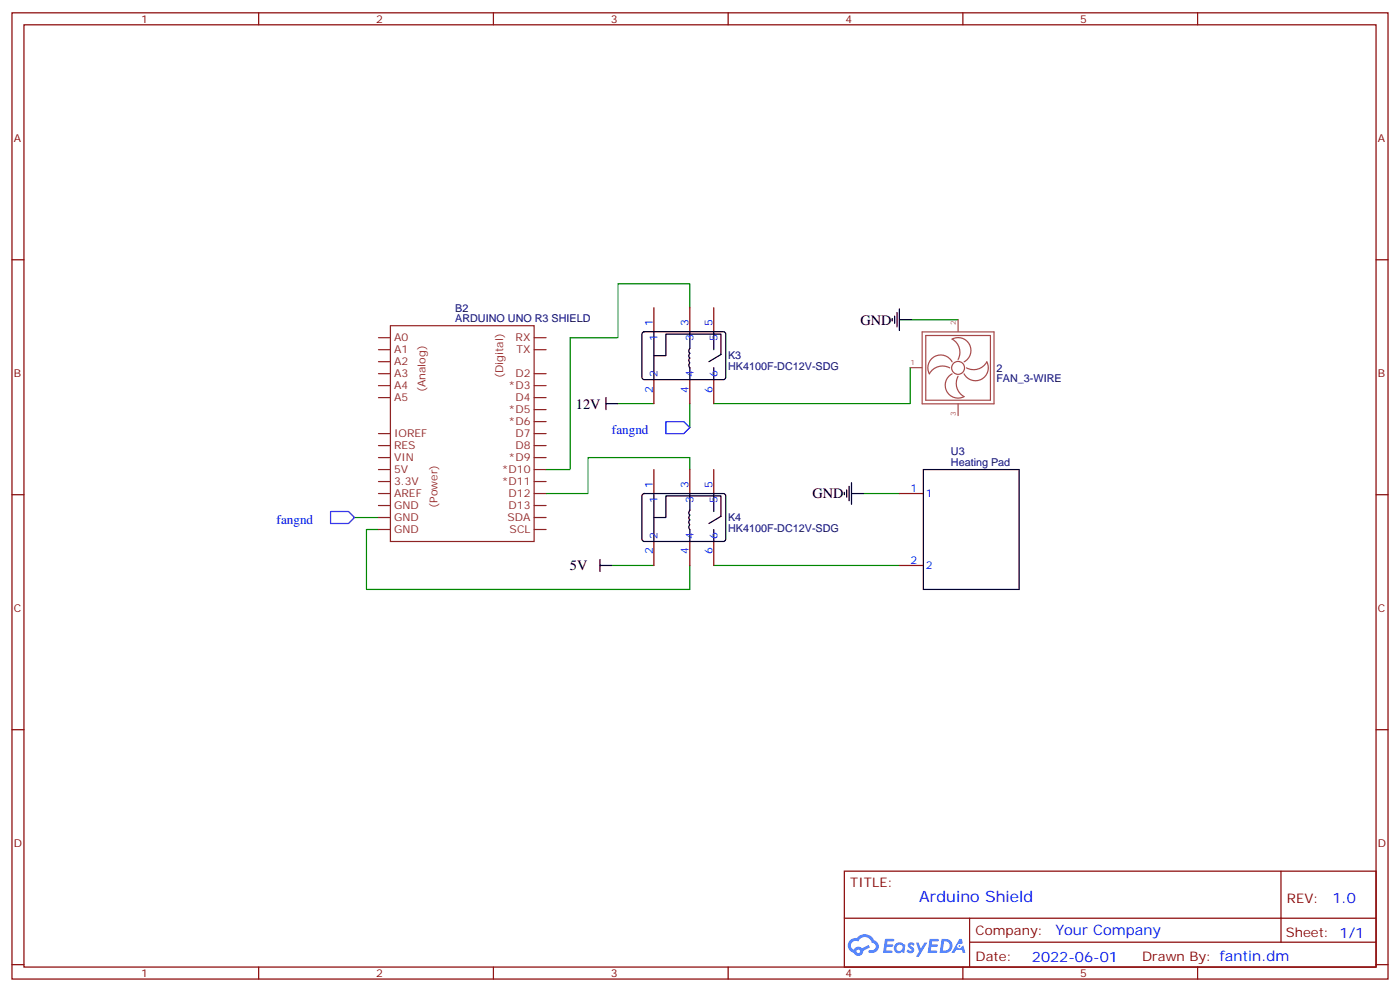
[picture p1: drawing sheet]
<svg xmlns="http://www.w3.org/2000/svg" width="412mm" height="292mm" viewBox="0 0 412 292" stroke-linecap="round" stroke-linejoin="round" font-family="sans-serif">
<g fill="none" stroke="#870000" stroke-width=".35">
<path d="M3.5 3.8h405.4v284.3h-405.4zM7.1 7.3h398.2v277.3h-398.2zM76.2 3.8v3.5M145.3 3.8v3.5M214.5 3.8v3.5M283.6 3.8v3.5M352.8 3.8v3.5M3.5 76.4h3.6M405.3 76.4h3.6M3.5 145.6h3.6M405.3 145.6h3.6M3.5 214.7h3.6"/>
<path d="M405.3 214.7h3.6M248.7 256.4h156.6v28.2h-156.6zM377.3 256.4v20.9M248.7 270.2h156.5M285.6 277.3h119.6M285.6 270.2v14.1M3.5 283.9h3.6M76.2 284.6v3.5M145.3 284.6v3.5M214.5 284.6v3.5M283.6 284.6v3.5M352.8 284.6v3.5"/>
<path d="M405.3 283.9h3.6"/>
</g>
<g fill="#5487ff">
<path d="M267.7 277.5a1.22 1.22 0 0 1 1.7 .3l-.4 .6a.47 .47 0 0 0-.3-.4 .47 .47 0 0 0-.5 .2l.1 .2a1.14 1.14 0 0 1 .8 1.7 1.14 1.14 0 0 1-1.9 0l-.2-.2 .5-.5 .7 .4a.29 .29 0 0 0 .3-.2 .29 .29 0 0 0-.2-.4 1.04 1.04 0 0 1-.6-1.7z"/>
<path d="M260.7 276.3h2.4l.3 .2-.2 .5h-1.8l-.1 .9h1.5l.3 .4-.3 .3h-1.6l-.2 1.1 1.7 .1 .2 .3-.2 .3h-2.6z"/>
<path d="M273.8 276.3h2.4l.3 .2-.1 .5h-1.8l-.2 .9h1.6l.3 .4-.4 .3h-1.6l-.1 1.1 1.7 .1 .2 .3-.2 .3h-2.6z"/>
<path d="M282.6 276.3h.7l.3 1.2-.6 .4a.69 .69 0 0 0-1 .2 .69 .69 0 0 0 .4 1 .69 .69 0 0 0 .9-.6l.5-.3 .6 2.2h-.8l-.2-.8h-1.8l-.5 .8h-.8z"/>
<path d="M269.8 277.4h.8l.6 1.8 1.1-1.8h.9l-2.6 4.2h-.8l.9-1.6z"/>
<path d="M277.4 276.3l-.6 4.1h1.3a2.11 2.11 0 0 0 2.5-2.1 2.11 2.11 0 0 0-2.5-2zM278.1 277a1.39 1.39 0 0 1 1.7 1.4 1.39 1.39 0 0 1-1.8 1.3h-.3z"/>
<path d="M263.7 277.9a1.54 1.54 0 0 0-.1 2.2 1.54 1.54 0 0 0 2.2 .1l.6 .2 .3-2.3-.2-.2h-.4a1.49 1.49 0 0 0-2.4 0zM264 278.9a.94 .94 0 0 1 1.8 0 .94 .94 0 0 1-1.8 0z"/>
<path d="M250.4 276.7a2.18 2.18 0 0 0 1.1 3.7 1.44 1.44 0 0 0 1.6 .9 1.44 1.44 0 0 0 1.2-1.5l2-1-.5-.7-1.9 .9a1.47 1.47 0 0 0-2.4 .5 1.39 1.39 0 0 1-.7-2 1.39 1.39 0 0 1 2-.4 2.12 2.12 0 0 1 2.2-1.3 2.12 2.12 0 0 1 1.9 1.7 1.14 1.14 0 0 1 1.1 1.4 1.14 1.14 0 0 1-1.7 .7 .43 .43 0 0 0-.5 .4 .43 .43 0 0 0 .4 .5 1.98 1.98 0 0 0 2.5-1.3 1.98 1.98 0 0 0-1.2-2.5 3.1 3.1 0 0 0-5.3-.7l-.9 .1zM252.3 280a.55 .55 0 0 1 1.1 0 .55 .55 0 0 1-1.1 0z"/>
<circle cx="282.6" cy="278.4" r=".26"/>
</g>
<path d="M203.2 90.6v-7.1h-21.2v15.9h-14.1v38.8h-7M268.5 94.1h13.7M182 118.8h10.6M203.2 118.8v7M268.1 108.2v10.6h-57.8M203.2 138.2v-3.5h-30v10.5h-12.3M104.4 152.3h7.1M111.5 155.8h-3.6v17.7h95.3v-7.1M254.4 145.2h10.5M180.3 166.4h12.3M210.3 166.4h54.6" fill="none" stroke="#008700" stroke-width=".35"/>
<g fill="none" stroke="#000" stroke-width=".35">
<path d="M189.3 97.8l.5-.2 23.6 .1 .4 .6-.1 13-.6 .4h-23.6l-.4-.7v-12.7zM192.6 97.6v14.1M203.2 97.6l-.1 5a1.12 1.12 0 0 0 0 1.4 .94 .94 0 0 0 .1 1.4 .96 .96 0 0 0 0 1.4l-.1 .1a.94 .94 0 0 0 .1 1.3v3.5M210.3 97.6v5.3M262.8 93.7v.7M263.5 93v2.1M264.2 92v4.2M264.9 94.1h3.6M264.9 90.9v6.4M178.5 118.8h3.5M178.5 117v3.5M192.6 104.7h3.5v-6.4h16.3v6l-3.6 2.1"/>
<path d="M210.3 108.2v3.5M272 138.2h28.2v35.3h-28.2zM189.3 145.4l.5-.2 23.6 .1 .4 .6-.1 13-.6 .4h-23.6l-.4-.7v-12.7zM192.6 152.3h3.5v-6.4h16.3v6l-3.6 2.2M192.6 145.2v14.1M203.2 145.2l-.1 5.1a1.12 1.12 0 0 0 0 1.4 .94 .94 0 0 0 .1 1.3 .96 .96 0 0 0 0 1.4l-.1 .1a.94 .94 0 0 0 .1 1.3v3.5M210.3 145.2v5.3M210.3 155.8v3.5M248.7 144.9v.7M249.4 144.2v2.1M250.1 143.1v4.3M250.8 145.2h3.6"/>
<path d="M250.8 142.1v6.3M176.7 166.4h3.6M176.7 164.6v3.6"/>
</g>
<g fill="none" stroke="#a64a4a" stroke-width=".35">
<path d="M271.6 97.7h21.2v21.1h-21.2zM272.7 98.7h19v19.1h-19zM282.2 94.1v3.5M268.1 108.2h3.5M280.5 110a3.8 3.8 0 0 0-1.6 5.1 3.8 3.8 0 0 0 5.1 1.6 4.4 4.4 0 0 1-1.8-6M280.5 106.5a3.8 3.8 0 0 0-5.2-1.6 3.8 3.8 0 0 0-1.5 5.1 4.4 4.4 0 0 1 6-1.7M282.2 105.8a4.4 4.4 0 0 0-1.7-6 3.8 3.8 0 0 1 5.1 1.6 3.8 3.8 0 0 1-1.6 5.1M282.2 118.8v3.5M284.7 108.3a4.4 4.4 0 0 0 6-1.8 3.8 3.8 0 0 1-1.6 5.1 3.8 3.8 0 0 1-5.1-1.6"/>
<circle cx="282.2" cy="108.3" r="1.9"/>
</g>
<path d="M196.1 124.1h5.3l1.8 1.7-1.8 1.8h-5.3zM97.4 150.5h5.3l1.7 1.8-1.7 1.8h-5.3z" fill="none" stroke="#00f" stroke-width=".35"/>
<g fill="none" stroke="#870000" stroke-width=".35">
<path d="M192.6 90.6v7M203.2 90.6v7M210.3 90.6v7M192.6 111.7v7.1M203.2 111.7v7.1M210.3 111.7v7.1M192.6 138.2v7M203.2 138.2v7M210.3 138.2v7M192.6 159.3v7.1M203.2 159.3v7.1M210.3 159.3v7.1"/>
<path d="M264.9 145.2h7.1M264.9 166.4h7.1"/>
</g>
<g fill="none" stroke="#8c2424" stroke-width=".35">
<path d="M111.5 99.4h3.5M115 95.8h42.3v63.5h-42.3zM157.3 99.4h3.6M111.5 102.9h3.5M111.5 110h3.5M111.5 113.5h3.5M111.5 117h3.5M111.5 106.4h3.5M157.3 102.9h3.6M157.3 110h3.6M157.3 113.5h3.6M157.3 117h3.6"/>
<path d="M111.5 127.6h3.5M111.5 131.1h3.5M111.5 134.7h3.5M111.5 138.2h3.5M157.3 120.5h3.6M157.3 124.1h3.6M157.3 127.6h3.6M157.3 131.1h3.6M157.3 134.7h3.6M157.3 138.2h3.6M111.5 141.7h3.5M111.5 145.2h3.5"/>
<path d="M111.5 148.8h3.5M111.5 152.3h3.5M111.5 155.8h3.5M157.3 141.7h3.6M157.3 145.2h3.6M157.3 148.8h3.6M157.3 152.3h3.6M157.3 155.8h3.6"/>
</g>
<text font-size="4.6" fill="#00f" x="270.8" y="265.4">Arduino Shield</text>
<g font-size="4.2">
<text x="253.5" y="95.5">GND</text>
<text x="169.6" y="120.2">12V</text>
<text x="239.4" y="146.7">GND</text>
<text x="167.9" y="167.8">5V</text>
</g>
<g font-size="4.2" fill="#00f">
<text x="392.5" y="265.6">1.0</text>
<text x="310.9" y="275.2">Your Company</text>
<text x="304" y="283">2022-06-01</text>
</g>
<g font-size="3.9" fill="#00f">
<text x="180.3" y="127.7">fangnd</text>
<text x="81.5" y="154.2">fangnd</text>
</g>
<g font-size="3.9" fill="#800">
<text x="250.5" y="260.9">TITLE:</text>
<text x="379.1" y="265.6">REV:</text>
<text x="287.4" y="275.1">Company:</text>
<text x="378.7" y="275.8">Sheet: 1/1</text>
<text x="287.4" y="282.8">Date:</text>
<text x="336.4" y="282.9">Drawn By: fantin.dm</text>
</g>
<g font-size="3.2" fill="#800">
<text x="41.6" y="6.8">1</text>
<text x="110.8" y="6.8">2</text>
<text x="179.9" y="6.8">3</text>
<text x="249.1" y="6.8">4</text>
<text x="318.2" y="6.8">5</text>
<text x="4.1" y="41.9">A</text>
<text x="405.9" y="41.9">A</text>
<text x="4.1" y="111">B</text>
<text x="405.9" y="111">B</text>
<text x="4.1" y="180.2">C</text>
<text x="405.9" y="180.2">C</text>
<text x="4.1" y="249.3">D</text>
<text x="405.9" y="249.3">D</text>
<text x="41.6" y="287.6">1</text>
<text x="110.8" y="287.6">2</text>
<text x="179.9" y="287.6">3</text>
<text x="249.1" y="287.6">4</text>
<text x="318.2" y="287.6">5</text>
</g>
<g font-size="3.2" fill="#000080">
<text x="134.1" y="94.8">ARDUINO UNO R3 SHIELD</text>
<text x="134.1" y="91.7">B2</text>
<text x="214.5" y="105.8">K3</text>
<text x="214.5" y="109">HK4100F-DC12V-SDG</text>
<text x="293.5" y="112.5">FAN_3-WIRE</text>
<text x="293.5" y="109.4">2</text>
<text x="280.1" y="137.1">Heating Pad</text>
<text x="280.1" y="133.9">U3</text>
<text x="214.5" y="153.4">K4</text>
<text x="214.5" y="156.6">HK4100F-DC12V-SDG</text>
</g>
<g font-size="3.2" fill="#00f">
<text x="192.3" y="95.8" transform="rotate(-90 192.3 95.8)">1</text>
<text x="202.8" y="95.8" transform="rotate(-90 202.8 95.8)">3</text>
<text x="209.9" y="95.8" transform="rotate(-90 209.9 95.8)">5</text>
<text x="193.7" y="100.3" transform="rotate(-90 193.7 100.3)">1</text>
<text x="204.3" y="100.3" transform="rotate(-90 204.3 100.3)">3</text>
<text x="211.3" y="100.3" transform="rotate(-90 211.3 100.3)">5</text>
<text x="193.7" y="111" transform="rotate(-90 193.7 111)">2</text>
<text x="204.3" y="111" transform="rotate(-90 204.3 111)">4</text>
<text x="211.3" y="111" transform="rotate(-90 211.3 111)">6</text>
<text x="192.3" y="115.5" transform="rotate(-90 192.3 115.5)">2</text>
<text x="202.8" y="115.5" transform="rotate(-90 202.8 115.5)">4</text>
<text x="209.9" y="115.5" transform="rotate(-90 209.9 115.5)">6</text>
<text x="192.3" y="143.5" transform="rotate(-90 192.3 143.5)">1</text>
<text x="202.8" y="143.5" transform="rotate(-90 202.8 143.5)">3</text>
<text x="209.9" y="143.5" transform="rotate(-90 209.9 143.5)">5</text>
<text x="193.7" y="148" transform="rotate(-90 193.7 148)">1</text>
<text x="204.3" y="148" transform="rotate(-90 204.3 148)">3</text>
<text x="211.3" y="148" transform="rotate(-90 211.3 148)">5</text>
<text x="268.2" y="144.9">1</text>
<text x="272.7" y="146.3">1</text>
<text x="193.7" y="158.6" transform="rotate(-90 193.7 158.6)">2</text>
<text x="204.3" y="158.6" transform="rotate(-90 204.3 158.6)">4</text>
<text x="211.3" y="158.6" transform="rotate(-90 211.3 158.6)">6</text>
<text x="192.3" y="163.1" transform="rotate(-90 192.3 163.1)">2</text>
<text x="202.8" y="163.1" transform="rotate(-90 202.8 163.1)">4</text>
<text x="209.9" y="163.1" transform="rotate(-90 209.9 163.1)">6</text>
<text x="268.2" y="166.1">2</text>
<text x="272.7" y="167.5">2</text>
</g>
<g font-size="3.2" fill="#8d2323">
<text x="116.1" y="100.4">A0</text>
<text x="151.9" y="100.4">RX</text>
<text x="116.1" y="104">A1</text>
<text x="116.1" y="107.5">A2</text>
<text x="152.1" y="104">TX</text>
<text x="116.1" y="111">A3</text>
<text x="148.3" y="111.2" transform="rotate(-90 148.3 111.2)">(Digital)</text>
<text x="151.8" y="111">D2</text>
<text x="116.1" y="114.5">A4</text>
<text x="116.1" y="118.1">A5</text>
<text x="125.3" y="115.4" transform="rotate(-90 125.3 115.4)">(Analog)</text>
<text x="149.8" y="114.5">*D3</text>
<text x="151.8" y="118.1">D4</text>
<text x="149.8" y="121.6">*D5</text>
<text x="149.8" y="125.1">*D6</text>
<text x="116.1" y="128.7">IOREF</text>
<text x="151.8" y="128.7">D7</text>
<text x="116.1" y="135.7">VIN</text>
<text x="116.1" y="132.2">RES</text>
<text x="149.8" y="135.7">*D9</text>
<text x="151.8" y="132.2">D8</text>
<text x="116.1" y="139.2">5V</text>
<text x="116.1" y="142.8">3.3V</text>
<text x="147.8" y="139.2">*D10</text>
<text x="147.8" y="142.8">*D11</text>
<text x="116.1" y="146.3">AREF</text>
<text x="116.1" y="149.8">GND</text>
<text x="128.9" y="149.4" transform="rotate(-90 128.9 149.4)">(Power)</text>
<text x="149.8" y="146.3">D12</text>
<text x="149.8" y="149.8">D13</text>
<text x="116.1" y="153.4">GND</text>
<text x="149.5" y="153.4">SDA</text>
<text x="116.1" y="156.9">GND</text>
<text x="150.1" y="156.9">SCL</text>
</g>
<g font-size="2.1" fill="#a54b4b">
<text x="281.5" y="95.5" transform="rotate(-90 281.5 95.5)">2</text>
<text x="268.2" y="107.6">1</text>
<text x="281.5" y="122.3" transform="rotate(-90 281.5 122.3)">3</text>
</g>
</svg>
